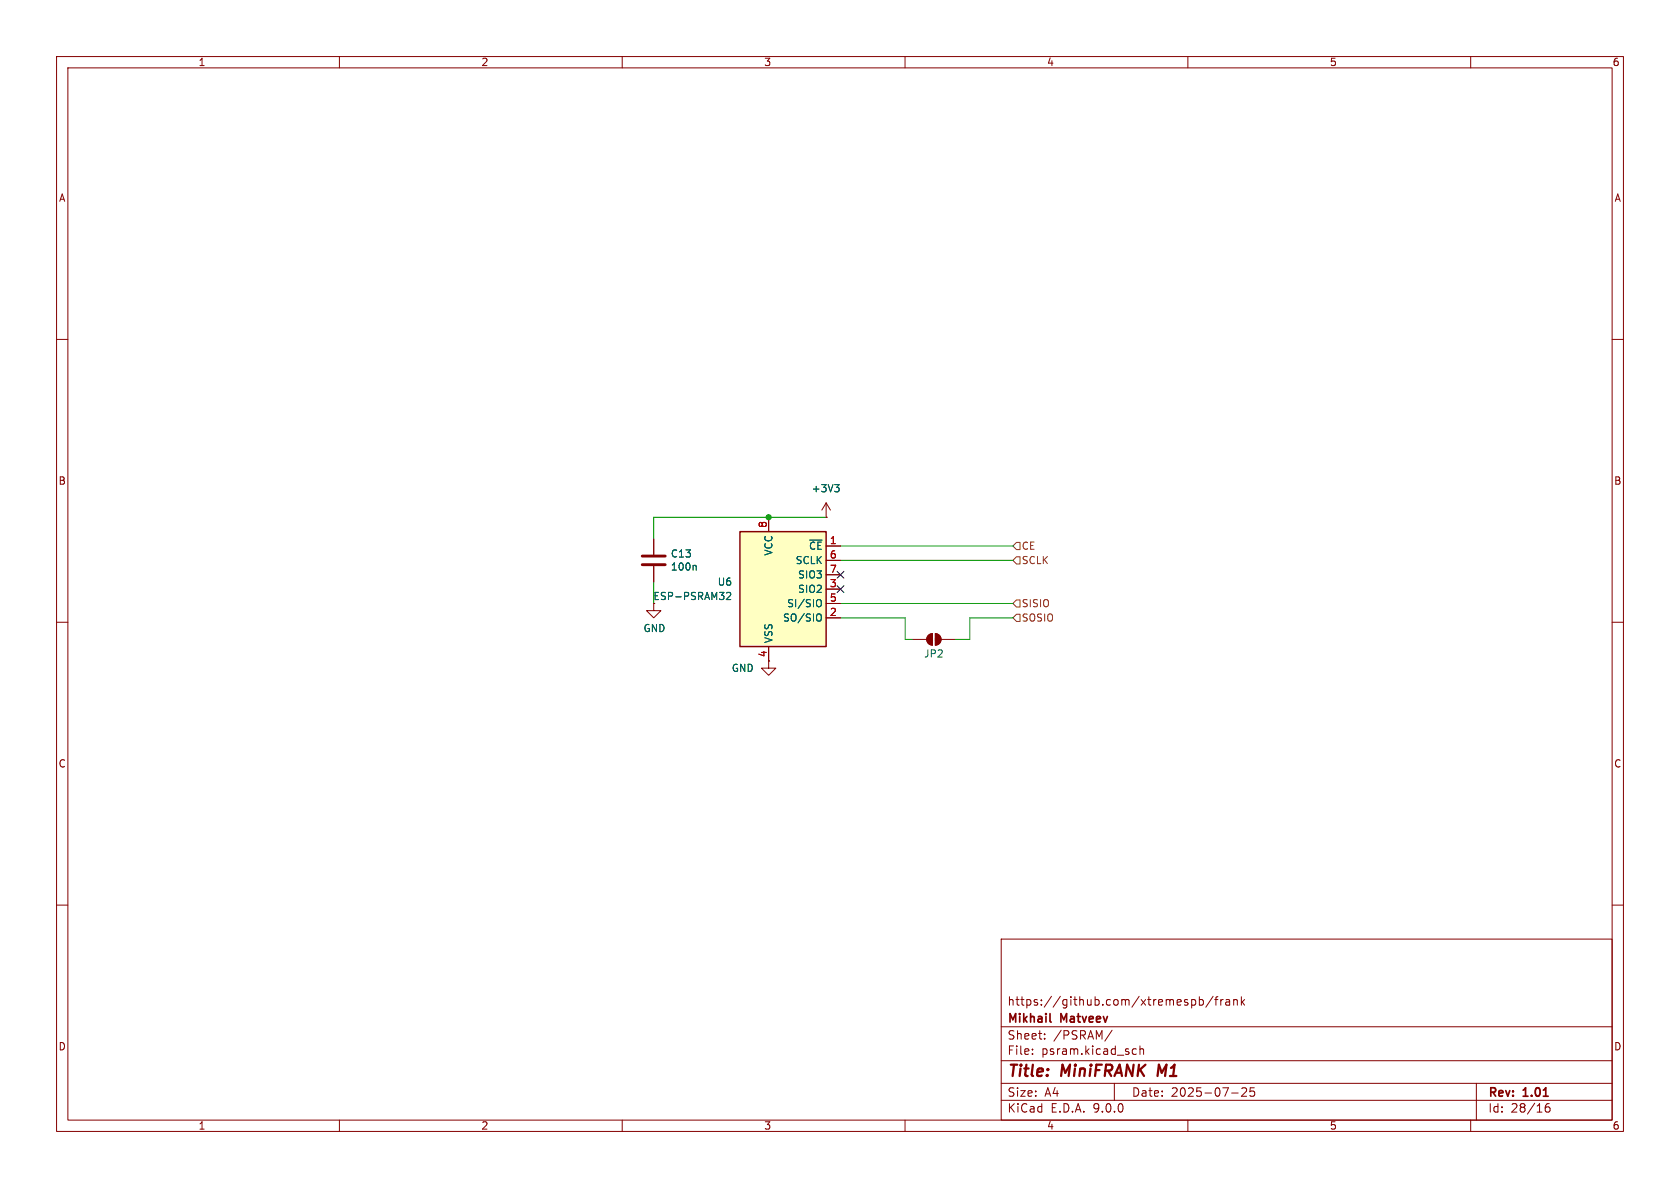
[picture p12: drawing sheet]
(kicad_sch
 (version 20250114)
 (generator "eeschema")
 (generator_version "9.0")
 (paper "A4")
 (title_block
  (title "${NAME}")
  (date "2025-07-25")
  (rev "${VERSION}")
  (company "Mikhail Matveev")
  (comment 1 "https://github.com/xtremespb/frank"))
 (lib_symbols
  (symbol "Device:C"
   (pin_numbers (hide yes))
   (pin_names
    (offset 0.254)) (exclude_from_sim no) (in_bom yes) (on_board yes)
   (property "Reference" "C" (at 0.635 2.54 0) (effects (font (size 1.27 1.27)) (justify left)))
   (property "Value" "C" (at 0.635 -2.54 0) (effects (font (size 1.27 1.27)) (justify left)))
   (property "Footprint" "" (at 0.9652 -3.81 0) (effects (font (size 1.27 1.27)) (hide yes)))
   (property "Datasheet" "~" (at 0 0 0) (effects (font (size 1.27 1.27)) (hide yes)))
   (property "Description" "Unpolarized capacitor" (at 0 0 0) (effects (font (size 1.27 1.27)) (hide yes)))
   (symbol "C_0_1"
    (polyline (pts (xy -2.032 0.762) (xy 2.032 0.762)) (stroke (width 0.508) (type default)) (fill (type none)))
    (polyline (pts (xy -2.032 -0.762) (xy 2.032 -0.762)) (stroke (width 0.508) (type default)) (fill (type none))))
   (symbol "C_1_1"
    (pin passive line (at 0 3.81 270) (length 2.794) (name "~" (effects (font (size 1.27 1.27)))) (number "1" (effects (font (size 1.27 1.27)))))
    (pin passive line (at 0 -3.81 90) (length 2.794) (name "~" (effects (font (size 1.27 1.27)))) (number "2" (effects (font (size 1.27 1.27))))))
   (embedded_fonts no))
  (symbol "FRANK:ESP-PSRAM32" (exclude_from_sim no) (in_bom yes) (on_board yes)
   (property "Reference" "PSR1" (at -8.89 1.2701 0) (effects (font (size 1.27 1.27)) (justify right)))
   (property "Value" "PSRAM" (at -8.89 -1.2699 0) (effects (font (size 1.27 1.27)) (justify right)))
   (property "Footprint" "LIBS:SO_4x4" (at 0 -15.24 0) (effects (font (size 1.27 1.27)) (hide yes)))
   (property "Datasheet" "https://www.espressif.com/sites/default/files/documentation/esp-psram32_datasheet_en.pdf" (at -10.16 12.7 0) (effects (font (size 1.27 1.27)) (hide yes)))
   (property "Description" "" (at 0 0 0) (effects (font (size 1.27 1.27)) (hide yes)))
   (symbol "ESP-PSRAM32_0_1"
    (rectangle (start -7.62 10.16) (end 7.62 -10.16) (stroke (width 0.254) (type default)) (fill (type background))))
   (symbol "ESP-PSRAM32_1_1"
    (pin power_in line (at -2.54 12.7 270) (length 2.54) (name "VCC" (effects (font (size 1.27 1.27)))) (number "8" (effects (font (size 1.27 1.27)))))
    (pin power_in line (at -2.54 -12.7 90) (length 2.54) (name "VSS" (effects (font (size 1.27 1.27)))) (number "4" (effects (font (size 1.27 1.27)))))
    (pin input line (at 10.16 7.62 180) (length 2.54) (name "~{CE}" (effects (font (size 1.27 1.27)))) (number "1" (effects (font (size 1.27 1.27)))))
    (pin output line (at 10.16 5.08 180) (length 2.54) (name "SCLK" (effects (font (size 1.27 1.27)))) (number "6" (effects (font (size 1.27 1.27)))))
    (pin bidirectional line (at 10.16 2.54 180) (length 2.54) (name "SIO3" (effects (font (size 1.27 1.27)))) (number "7" (effects (font (size 1.27 1.27)))))
    (pin bidirectional line (at 10.16 0 180) (length 2.54) (name "SIO2" (effects (font (size 1.27 1.27)))) (number "3" (effects (font (size 1.27 1.27)))))
    (pin input line (at 10.16 -2.54 180) (length 2.54) (name "SI/SIO" (effects (font (size 1.27 1.27)))) (number "5" (effects (font (size 1.27 1.27)))))
    (pin output line (at 10.16 -5.08 180) (length 2.54) (name "SO/SIO" (effects (font (size 1.27 1.27)))) (number "2" (effects (font (size 1.27 1.27))))))
   (embedded_fonts no))
  (symbol "GND_1"
   (power)
   (pin_numbers (hide yes))
   (pin_names
    (offset 0) (hide yes)) (exclude_from_sim no) (in_bom yes) (on_board yes)
   (property "Reference" "#PWR" (at 0 -6.35 0) (effects (font (size 1.27 1.27)) (hide yes)))
   (property "Value" "GND" (at 0 -3.81 0) (effects (font (size 1.27 1.27))))
   (property "Footprint" "" (at 0 0 0) (effects (font (size 1.27 1.27)) (hide yes)))
   (property "Datasheet" "" (at 0 0 0) (effects (font (size 1.27 1.27)) (hide yes)))
   (property "Description" "Power symbol creates a global label with name \"GND\" , ground" (at 0 0 0) (effects (font (size 1.27 1.27)) (hide yes)))
   (symbol "GND_1_0_1"
    (polyline (pts (xy 0 0) (xy 0 -1.27) (xy 1.27 -1.27) (xy 0 -2.54) (xy -1.27 -1.27) (xy 0 -1.27)) (stroke (width 0) (type default)) (fill (type none))))
   (symbol "GND_1_1_1"
    (pin power_in line (at 0 0 270) (length 0) (name "~" (effects (font (size 1.27 1.27)))) (number "1" (effects (font (size 1.27 1.27))))))
   (embedded_fonts no))
  (symbol "Jumper:SolderJumper_2_Open"
   (pin_numbers (hide yes))
   (pin_names
    (offset 0) (hide yes)) (exclude_from_sim yes) (in_bom no) (on_board yes)
   (property "Reference" "JP" (at 0 2.032 0) (effects (font (size 1.27 1.27))))
   (property "Value" "SolderJumper_2_Open" (at 0 -2.54 0) (effects (font (size 1.27 1.27))))
   (property "Footprint" "" (at 0 0 0) (effects (font (size 1.27 1.27)) (hide yes)))
   (property "Datasheet" "~" (at 0 0 0) (effects (font (size 1.27 1.27)) (hide yes)))
   (property "Description" "Solder Jumper, 2-pole, open" (at 0 0 0) (effects (font (size 1.27 1.27)) (hide yes)))
   (symbol "SolderJumper_2_Open_0_1"
    (polyline (pts (xy -0.254 1.016) (xy -0.254 -1.016)) (stroke (width 0) (type default)) (fill (type none)))
    (arc (start -0.254 -1.016) (mid -1.2656 0) (end -0.254 1.016) (stroke (width 0) (type default)) (fill (type none)))
    (arc (start -0.254 -1.016) (mid -1.2656 0) (end -0.254 1.016) (stroke (width 0) (type default)) (fill (type outline)))
    (arc (start 0.254 1.016) (mid 1.2656 0) (end 0.254 -1.016) (stroke (width 0) (type default)) (fill (type none)))
    (arc (start 0.254 1.016) (mid 1.2656 0) (end 0.254 -1.016) (stroke (width 0) (type default)) (fill (type outline)))
    (polyline (pts (xy 0.254 1.016) (xy 0.254 -1.016)) (stroke (width 0) (type default)) (fill (type none))))
   (symbol "SolderJumper_2_Open_1_1"
    (pin passive line (at -3.81 0 0) (length 2.54) (name "A" (effects (font (size 1.27 1.27)))) (number "1" (effects (font (size 1.27 1.27)))))
    (pin passive line (at 3.81 0 180) (length 2.54) (name "B" (effects (font (size 1.27 1.27)))) (number "2" (effects (font (size 1.27 1.27))))))
   (embedded_fonts no))
  (symbol "power:+3V3"
   (power)
   (pin_numbers (hide yes))
   (pin_names
    (offset 0) (hide yes)) (exclude_from_sim no) (in_bom yes) (on_board yes)
   (property "Reference" "#PWR" (at 0 -3.81 0) (effects (font (size 1.27 1.27)) (hide yes)))
   (property "Value" "+3V3" (at 0 3.556 0) (effects (font (size 1.27 1.27))))
   (property "Footprint" "" (at 0 0 0) (effects (font (size 1.27 1.27)) (hide yes)))
   (property "Datasheet" "" (at 0 0 0) (effects (font (size 1.27 1.27)) (hide yes)))
   (property "Description" "Power symbol creates a global label with name \"+3V3\"" (at 0 0 0) (effects (font (size 1.27 1.27)) (hide yes)))
   (symbol "+3V3_0_1"
    (polyline (pts (xy -0.762 1.27) (xy 0 2.54)) (stroke (width 0) (type default)) (fill (type none)))
    (polyline (pts (xy 0 2.54) (xy 0.762 1.27)) (stroke (width 0) (type default)) (fill (type none)))
    (polyline (pts (xy 0 0) (xy 0 2.54)) (stroke (width 0) (type default)) (fill (type none))))
   (symbol "+3V3_1_1"
    (pin power_in line (at 0 0 90) (length 0) (name "~" (effects (font (size 1.27 1.27)))) (number "1" (effects (font (size 1.27 1.27))))))
   (embedded_fonts no))
  (symbol "power:GND"
   (power)
   (pin_numbers (hide yes))
   (pin_names
    (offset 0) (hide yes)) (exclude_from_sim no) (in_bom yes) (on_board yes)
   (property "Reference" "#PWR" (at 0 -6.35 0) (effects (font (size 1.27 1.27)) (hide yes)))
   (property "Value" "GND" (at 0 -3.81 0) (effects (font (size 1.27 1.27))))
   (property "Footprint" "" (at 0 0 0) (effects (font (size 1.27 1.27)) (hide yes)))
   (property "Datasheet" "" (at 0 0 0) (effects (font (size 1.27 1.27)) (hide yes)))
   (property "Description" "Power symbol creates a global label with name \"GND\" , ground" (at 0 0 0) (effects (font (size 1.27 1.27)) (hide yes)))
   (symbol "GND_0_1"
    (polyline (pts (xy 0 0) (xy 0 -1.27) (xy 1.27 -1.27) (xy 0 -2.54) (xy -1.27 -1.27) (xy 0 -1.27)) (stroke (width 0) (type default)) (fill (type none))))
   (symbol "GND_1_1"
    (pin power_in line (at 0 0 270) (length 0) (name "~" (effects (font (size 1.27 1.27)))) (number "1" (effects (font (size 1.27 1.27))))))
   (embedded_fonts no)))
 (junction
  (at 135.89 91.44)
  (diameter 0)
  (color 0 0 0 0))
 (no_connect
  (at 148.59 101.6))
 (no_connect
  (at 148.59 104.14))
 (wire
  (pts (xy 148.59 96.52) (xy 179.07 96.52))
  (stroke (width 0) (type default)))
 (wire
  (pts (xy 160.02 113.03) (xy 160.02 109.22))
  (stroke (width 0) (type default)))
 (wire
  (pts (xy 160.02 113.03) (xy 161.29 113.03))
  (stroke (width 0) (type default)))
 (wire
  (pts (xy 115.57 91.44) (xy 115.57 95.25))
  (stroke (width 0) (type default)))
 (wire
  (pts (xy 148.59 99.06) (xy 179.07 99.06))
  (stroke (width 0) (type default)))
 (wire
  (pts (xy 115.57 91.44) (xy 135.89 91.44))
  (stroke (width 0) (type default)))
 (wire
  (pts (xy 135.89 91.44) (xy 146.05 91.44))
  (stroke (width 0) (type default)))
 (wire
  (pts (xy 115.57 102.87) (xy 115.57 106.68))
  (stroke (width 0) (type default)))
 (wire
  (pts (xy 148.59 106.68) (xy 179.07 106.68))
  (stroke (width 0) (type default)))
 (wire
  (pts (xy 171.45 113.03) (xy 171.45 109.22))
  (stroke (width 0) (type default)))
 (wire
  (pts (xy 171.45 109.22) (xy 179.07 109.22))
  (stroke (width 0) (type default)))
 (wire
  (pts (xy 168.91 113.03) (xy 171.45 113.03))
  (stroke (width 0) (type default)))
 (wire
  (pts (xy 160.02 109.22) (xy 148.59 109.22))
  (stroke (width 0) (type default)))
 (hierarchical_label "CE"
  (shape input)
  (at 179.07 96.52 0)
  (effects (font (size 1.27 1.27)) (justify left)))
 (hierarchical_label "SOSIO"
  (shape input)
  (at 179.07 109.22 0)
  (effects (font (size 1.27 1.27)) (justify left)))
 (hierarchical_label "SCLK"
  (shape input)
  (at 179.07 99.06 0)
  (effects (font (size 1.27 1.27)) (justify left)))
 (hierarchical_label "SISIO"
  (shape input)
  (at 179.07 106.68 0)
  (effects (font (size 1.27 1.27)) (justify left)))
 (symbol
  (lib_id "Device:C")
  (at 115.57 99.06 0)
  (unit 1)
  (exclude_from_sim no)
  (in_bom yes)
  (on_board yes)
  (dnp no)
  (property "Reference" "C13" (at 118.491 97.8916 0) (effects (font (size 1.27 1.27)) (justify left)))
  (property "Value" "100n" (at 118.491 100.203 0) (effects (font (size 1.27 1.27)) (justify left)))
  (property "Footprint" "FRANK:Capacitor (0805)" (at 116.5352 102.87 0) (effects (font (size 1.27 1.27)) (hide yes)))
  (property "Datasheet" "https://eu.mouser.com/datasheet/2/40/KGM_X7R-3223212.pdf" (at 115.57 99.06 0) (effects (font (size 1.27 1.27)) (hide yes)))
  (property "Description" "" (at 115.57 99.06 0) (effects (font (size 1.27 1.27)) (hide yes)))
  (property "AliExpress" "https://www.aliexpress.com/item/33008008276.html" (at 115.57 99.06 0) (effects (font (size 1.27 1.27)) (hide yes)))
  (pin "1")
  (pin "2"))
 (symbol
  (lib_name "GND_1")
  (lib_id "power:GND")
  (at 115.57 106.68 0)
  (unit 1)
  (exclude_from_sim no)
  (in_bom yes)
  (on_board yes)
  (dnp no)
  (property "Reference" "#PWR074" (at 115.57 113.03 0) (effects (font (size 1.27 1.27)) (hide yes)))
  (property "Value" "GND" (at 115.697 111.0742 0) (effects (font (size 1.27 1.27))))
  (property "Footprint" "" (at 115.57 106.68 0) (effects (font (size 1.27 1.27)) (hide yes)))
  (property "Datasheet" "" (at 115.57 106.68 0) (effects (font (size 1.27 1.27)) (hide yes)))
  (property "Description" "Power symbol creates a global label with name \"GND\" , ground" (at 115.57 106.68 0) (effects (font (size 1.27 1.27)) (hide yes)))
  (pin "1"))
 (symbol
  (lib_id "power:+3V3")
  (at 146.05 91.44 0)
  (unit 1)
  (exclude_from_sim no)
  (in_bom yes)
  (on_board yes)
  (dnp no)
  (fields_autoplaced yes)
  (property "Reference" "#PWR073" (at 146.05 95.25 0) (effects (font (size 1.27 1.27)) (hide yes)))
  (property "Value" "+3V3" (at 146.05 86.36 0) (effects (font (size 1.27 1.27))))
  (property "Footprint" "" (at 146.05 91.44 0) (effects (font (size 1.27 1.27)) (hide yes)))
  (property "Datasheet" "" (at 146.05 91.44 0) (effects (font (size 1.27 1.27)) (hide yes)))
  (property "Description" "Power symbol creates a global label with name \"+3V3\"" (at 146.05 91.44 0) (effects (font (size 1.27 1.27)) (hide yes)))
  (pin "1"))
 (symbol
  (lib_id "Jumper:SolderJumper_2_Open")
  (at 165.1 113.03 0)
  (unit 1)
  (exclude_from_sim no)
  (in_bom yes)
  (on_board yes)
  (dnp no)
  (property "Reference" "JP2" (at 165.1 115.57 0) (effects (font (size 1.27 1.27))))
  (property "Value" "Jumper (Solder)" (at 165.608 115.57 0) (effects (font (size 1.27 1.27)) (hide yes)))
  (property "Footprint" "FRANK:Jumper (solder)" (at 165.1 113.03 0) (effects (font (size 1.27 1.27)) (hide yes)))
  (property "Datasheet" "~" (at 165.1 113.03 0) (effects (font (size 1.27 1.27)) (hide yes)))
  (property "Description" "Solder Jumper, 2-pole, open" (at 165.1 113.03 0) (effects (font (size 1.27 1.27)) (hide yes)))
  (property "AliExpress" "https://www.aliexpress.com/item/1005006454399822.html" (at 165.1 113.03 0) (effects (font (size 1.27 1.27)) (hide yes)))
  (pin "1")
  (pin "2"))
 (symbol
  (lib_id "FRANK:ESP-PSRAM32")
  (at 138.43 104.14 0)
  (unit 1)
  (exclude_from_sim no)
  (in_bom yes)
  (on_board yes)
  (dnp no)
  (fields_autoplaced yes)
  (property "Reference" "U6" (at 129.54 102.8699 0) (effects (font (size 1.27 1.27)) (justify right)))
  (property "Value" "ESP-PSRAM32" (at 129.54 105.4099 0) (effects (font (size 1.27 1.27)) (justify right)))
  (property "Footprint" "FRANK:SO-8" (at 138.43 119.38 0) (effects (font (size 1.27 1.27)) (hide yes)))
  (property "Datasheet" "https://www.espressif.com/sites/default/files/documentation/esp-psram32_datasheet_en.pdf" (at 128.27 91.44 0) (effects (font (size 1.27 1.27)) (hide yes)))
  (property "Description" "" (at 138.43 104.14 0) (effects (font (size 1.27 1.27)) (hide yes)))
  (property "AliExpress" "https://www.aliexpress.com/item/1005006440914173.html" (at 138.43 104.14 0) (effects (font (size 1.27 1.27)) (hide yes)))
  (pin "1")
  (pin "2")
  (pin "3")
  (pin "4")
  (pin "5")
  (pin "6")
  (pin "7")
  (pin "8"))
 (symbol
  (lib_id "power:GND")
  (at 135.89 116.84 0)
  (unit 1)
  (exclude_from_sim no)
  (in_bom yes)
  (on_board yes)
  (dnp no)
  (property "Reference" "#PWR075" (at 135.89 123.19 0) (effects (font (size 1.27 1.27)) (hide yes)))
  (property "Value" "GND" (at 133.35 118.11 0) (effects (font (size 1.27 1.27)) (justify right)))
  (property "Footprint" "" (at 135.89 116.84 0) (effects (font (size 1.27 1.27)) (hide yes)))
  (property "Datasheet" "" (at 135.89 116.84 0) (effects (font (size 1.27 1.27)) (hide yes)))
  (property "Description" "Power symbol creates a global label with name \"GND\" , ground" (at 135.89 116.84 0) (effects (font (size 1.27 1.27)) (hide yes)))
  (pin "1")))
